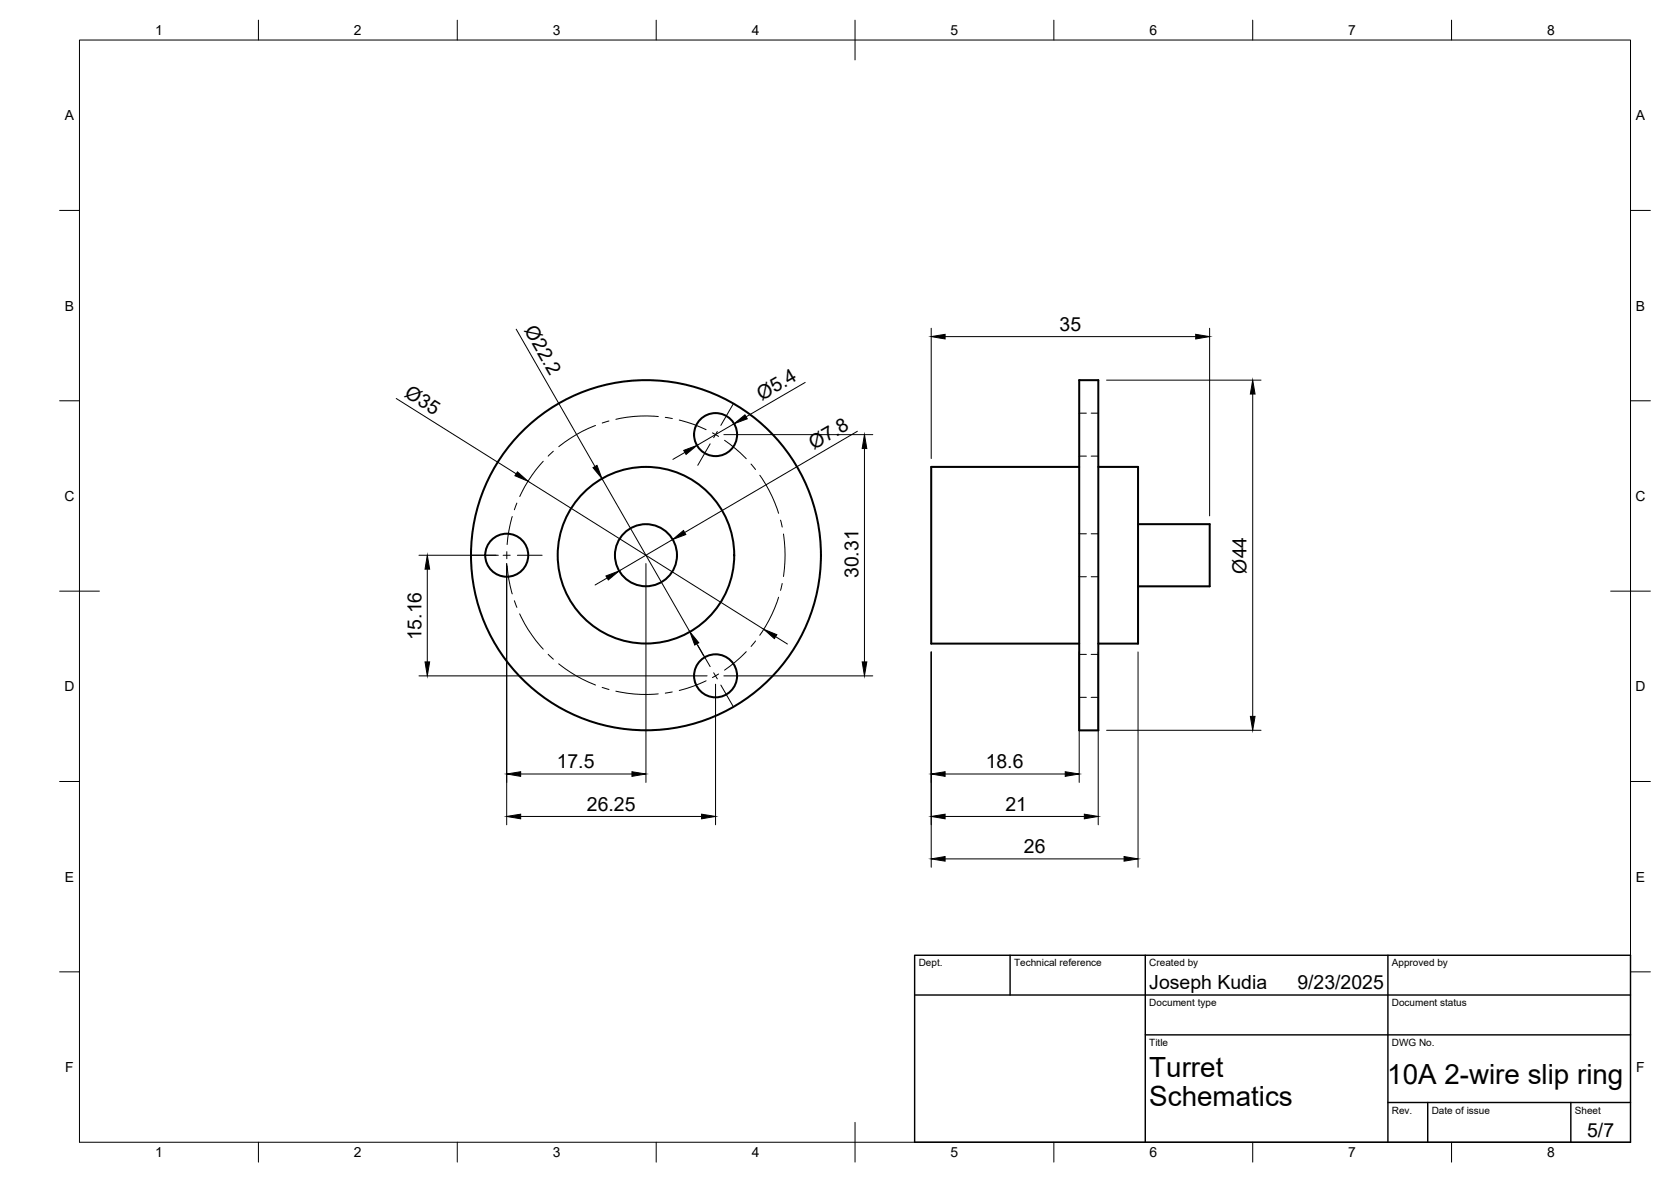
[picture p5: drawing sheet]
<svg xmlns="http://www.w3.org/2000/svg" width="420mm" height="297mm" viewBox="0 0 420 297" stroke-linecap="round" stroke-linejoin="round" font-family="sans-serif">
<!-- layer: Visible -->
<g fill="none" stroke="#000" stroke-width=".51">
<path d="M271.4 95.5h4.8v88h-4.8zM271.4 117.3h-37.3v44.4h37.3M276.2 117.3h10v44.4h-10M286.2 131.7h18v15.6h-18"/>
<circle cx="179.9" cy="109.2" r="5.4"/>
<circle cx="127.4" cy="139.5" r="5.4"/>
<circle cx="162.4" cy="139.5" r="44"/>
<circle cx="162.4" cy="139.5" r="22.2"/>
<circle cx="162.4" cy="139.5" r="7.8"/>
<circle cx="179.9" cy="169.8" r="5.4"/>
</g>
<!-- layer: Hidden -->
<path d="M271.4 103.8h1.8M271.4 114.6h1.8M274.4 103.8h1.8M274.4 114.6h1.8M271.4 134.1h1.8M274.4 134.1h1.8M271.4 144.9h1.8M274.4 144.9h1.8M271.4 164.5h1.8M271.4 175.2h1.8M274.4 164.5h1.8M274.4 175.2h1.8" fill="none" stroke="#000" stroke-width=".25"/>
<!-- layer: BORDER -->
<g fill="none" stroke="#000" stroke-width=".25">
<path d="M20 10.1h390v276.9h-390zM65 5.1v5M115 5.1v5M165 5.1v5M215 5.1v10M265 5.1v5M315 5.1v5M365 5.1v5M15 52.9h5M410 52.9h5M15 100.7h5M410 100.7h5"/>
<path d="M15 148.6h10M405 148.6h10M15 196.4h5M410 196.4h5M15 244.2h5M410 244.2h5M65 287v5M115 287v5M165 287v5M215 282.1v9.9M265 287v5M315 287v5"/>
<path d="M365 287v5"/>
</g>
<!-- layer: TITLEBLOCK -->
<path d="M230 240.1h180v46.9h-180zM230 250h180M254 240.1v9.9M288 240.1v46.9M349 240.1v46.9M288 260.1h122M349 277.1h61M359 277.1v9.9M395 277.1v9.9" fill="none" stroke="#000" stroke-width=".36"/>
<!-- layer: FD_Dimensions -->
<g fill="none" stroke="#000" stroke-width=".25">
<path d="M129.8 82.7l19.8 34.5M202.5 96.1l-14.9 8.6M234.1 82.5v32.7M237.6 84.6h63.1M278.2 95.5h38.9M304.1 82.5v47.1M315 99v81M99.6 100.1l30.2 19M172.2 113.7l-3 1.8M182 109.2h37.5M184.6 106.5l-9.4 5.4M215.6 108.4l-43.5 25.4"/>
<path d="M217.4 112.7v53.6M105.3 139.5h20M132.8 120.9l59.2 37.2M151.4 120.3l22.1 38.5M169.1 135.6l-13.4 7.9M107.4 143v23.3M127.4 141.6v65.7M152.7 145.3l-3.1 1.7M162.4 141.6v55M195 160l3 1.8M105.3 169.8h72.5M175.2 161.8l1.8 3.1"/>
<path d="M179.9 171.9v35.4M182 169.8h37.5M234.1 163.8v54.1M271.4 163.8v32.8M276.1 163.8v43.5M286.2 163.8v54.1M130.9 194.5h28M237.6 194.5h30.2M278.2 183.5h38.9M130.9 205.2h45.5M237.6 205.2h35M237.6 215.8h45"/>
</g>
<g fill="#000" stroke="#000" stroke-width=".25">
<path d="M234.1 84.6l3.5-.6v1.2zM300.7 84l3.4 .6-3.4 .6zM315 95.5l.6 3.5h-1.2zM130.1 118.6l2.7 2.3-3.3-1.3zM149.1 117.5l1-.5 1.3 3.3zM171.9 113.2l3.3-1.3-2.7 2.3zM184.6 106.5l2.7-2.2 .6 .9zM217.4 109.2l.6 3.5h-1.2zM169.1 135.6l2.8-2.3 .5 1zM107.4 139.5l.6 3.5h-1.1zM152.4 144.7l3.3-1.2-2.7 2.2zM192 158.1l3.3 1.4-.6 1z"/>
<path d="M106.9 166.3h1.1l-.6 3.5zM173.5 158.8l2.2 2.7-1 .6zM216.8 166.3h1.2l-.6 3.5zM127.4 194.5l3.5-.6v1.2zM158.9 193.9l3.5 .6-3.5 .6zM234.1 194.5l3.5-.6v1.2zM267.8 193.9l3.6 .6-3.6 .6zM314.4 180h1.2l-.6 3.5zM127.4 205.2l3.5-.6v1.2zM176.4 204.6l3.5 .6-3.5 .6zM234.1 215.8l3.5-.5v1.1zM234.1 205.2l3.5-.6v1.2z"/>
<path d="M272.6 204.6l3.5 .6-3.5 .6zM282.6 215.3l3.6 .5-3.6 .6z"/>
</g>
<!-- layer: Smart Centers -->
<g fill="none" stroke="#000" stroke-width=".25">
<path d="M136.6 115.9l-1.9 2.2-1.9 2.8-2.1 3.9M139.1 113.4l-1.3 1.2M149.7 106.9a34.2 34.2 0 0 0-9.2 5.4M153.1 105.8l-1.7 .5M165.5 104.7l-2.7-.2-3.4 .2-4.5 .7M167.3 104.9l1.8 .3M170.8 105.6l3.6 1 3.1 1.4M178.6 111.5l-3.1 5.4M179.1 108.8l1.6 .9M180.4 108.4l-.9 1.6M182.2 110.6l2.7 2.1 2.7 2.6M184.4 101.5l-3.1 5.4"/>
<path d="M188.8 116.6l1.2 1.4M191.1 119.4l1.4 2.3 1.6 3 1.7 4.3M118.5 139.5h6.2M126.5 139.5h1.8M127.4 138.6v1.8M128.8 129.8l-.9 3.7-.4 3.3M130 126.4l-.7 1.7M130.1 139.5h6.2M196.3 130.7l.4 1.7M197 134.2a35.6 35.6 0 0 1 0 10.7M127.5 142.2l.4 3.4 .9 3.7M129.3 151l.7 1.6"/>
<path d="M130.7 154.3l2.1 3.9 1.9 2.8 1.9 2.1M195.8 150.1l-1.7 4.2-1.6 3-1.5 2.3M196.7 146.6l-.4 1.8M137.8 164.4l1.3 1.3M140.5 166.8a34.8 34.8 0 0 0 9.2 5.4M151.4 172.7l1.7 .6M154.9 173.7l4.5 .7 3.4 .1 2.7-.1M169 173.9l-1.7 .3M175.5 162.1l3.1 5.4M177.5 171.1l-3.1 1.3-3.6 1.1M179.5 169.1l.9 1.5M180.7 169.4l-1.6 .9"/>
<path d="M181.3 172.2l3.1 5.4M187.6 163.8l-2.7 2.6-2.7 2M190 161.1l-1.2 1.4"/>
</g>
<g font-size="7">
<text x="289" y="270.6">Turret</text>
<text x="348.8" y="272.3">10A 2-wire slip ring</text>
<text x="289" y="278.1">Schematics</text>
</g>
<g font-size="4.9">
<text x="131.7" y="83" transform="rotate(60 131.7 83)">Ø22.2</text>
<text x="266.4" y="83.1">35</text>
<text x="101.5" y="99.5" transform="rotate(32 101.5 99.5)">Ø35</text>
<text x="191.5" y="100.7" transform="rotate(-30 191.5 100.7)">Ø5.4</text>
<text x="204.6" y="113" transform="rotate(-30 204.6 113)">Ø7.8</text>
<text x="215.9" y="145.3" transform="rotate(-90 215.9 145.3)">30.31</text>
<text x="313.4" y="144.1" transform="rotate(-90 313.4 144.1)">Ø44</text>
<text x="106" y="161" transform="rotate(-90 106 161)">15.16</text>
<text x="140" y="193">17.5</text>
<text x="247.8" y="193">18.6</text>
<text x="147.6" y="203.7">26.25</text>
<text x="252.8" y="203.8">21</text>
<text x="257.5" y="214.4">26</text>
<text x="289" y="248.5">Joseph Kudia</text>
<text x="326.2" y="248.5">9/23/2025</text>
<text x="399.1" y="285.7">5/7</text>
</g>
<g font-size="3.5">
<text x="39" y="8.8">1</text>
<text x="89" y="8.8">2</text>
<text x="139" y="8.8">3</text>
<text x="189" y="8.8">4</text>
<text x="239" y="8.8">5</text>
<text x="289" y="8.8">6</text>
<text x="339" y="8.8">7</text>
<text x="389" y="8.8">8</text>
<text x="16.3" y="30.2">A</text>
<text x="411.3" y="30.2">A</text>
<text x="16.3" y="78">B</text>
<text x="411.3" y="78">B</text>
<text x="16.2" y="125.9">C</text>
<text x="411.2" y="125.9">C</text>
<text x="16.2" y="173.7">D</text>
<text x="411.2" y="173.7">D</text>
<text x="16.3" y="221.6">E</text>
<text x="411.3" y="221.6">E</text>
<text x="16.4" y="269.4">F</text>
<text x="411.4" y="269.4">F</text>
<text x="39" y="290.8">1</text>
<text x="89" y="290.8">2</text>
<text x="139" y="290.8">3</text>
<text x="189" y="290.8">4</text>
<text x="239" y="290.8">5</text>
<text x="289" y="290.8">6</text>
<text x="339" y="290.8">7</text>
<text x="389" y="290.8">8</text>
</g>
<g font-size="2.5">
<text x="231" y="242.9">Dept.</text>
<text x="255" y="242.9">Technical reference</text>
<text x="289" y="242.9">Created by</text>
<text x="350" y="242.9">Approved by</text>
<text x="289" y="252.8">Document type</text>
<text x="350" y="252.8">Document status</text>
<text x="289" y="262.9">Title</text>
<text x="350" y="262.9">DWG No.</text>
<text x="350" y="279.9">Rev.</text>
<text x="360" y="279.9">Date of issue</text>
<text x="396" y="279.9">Sheet</text>
</g>
</svg>
